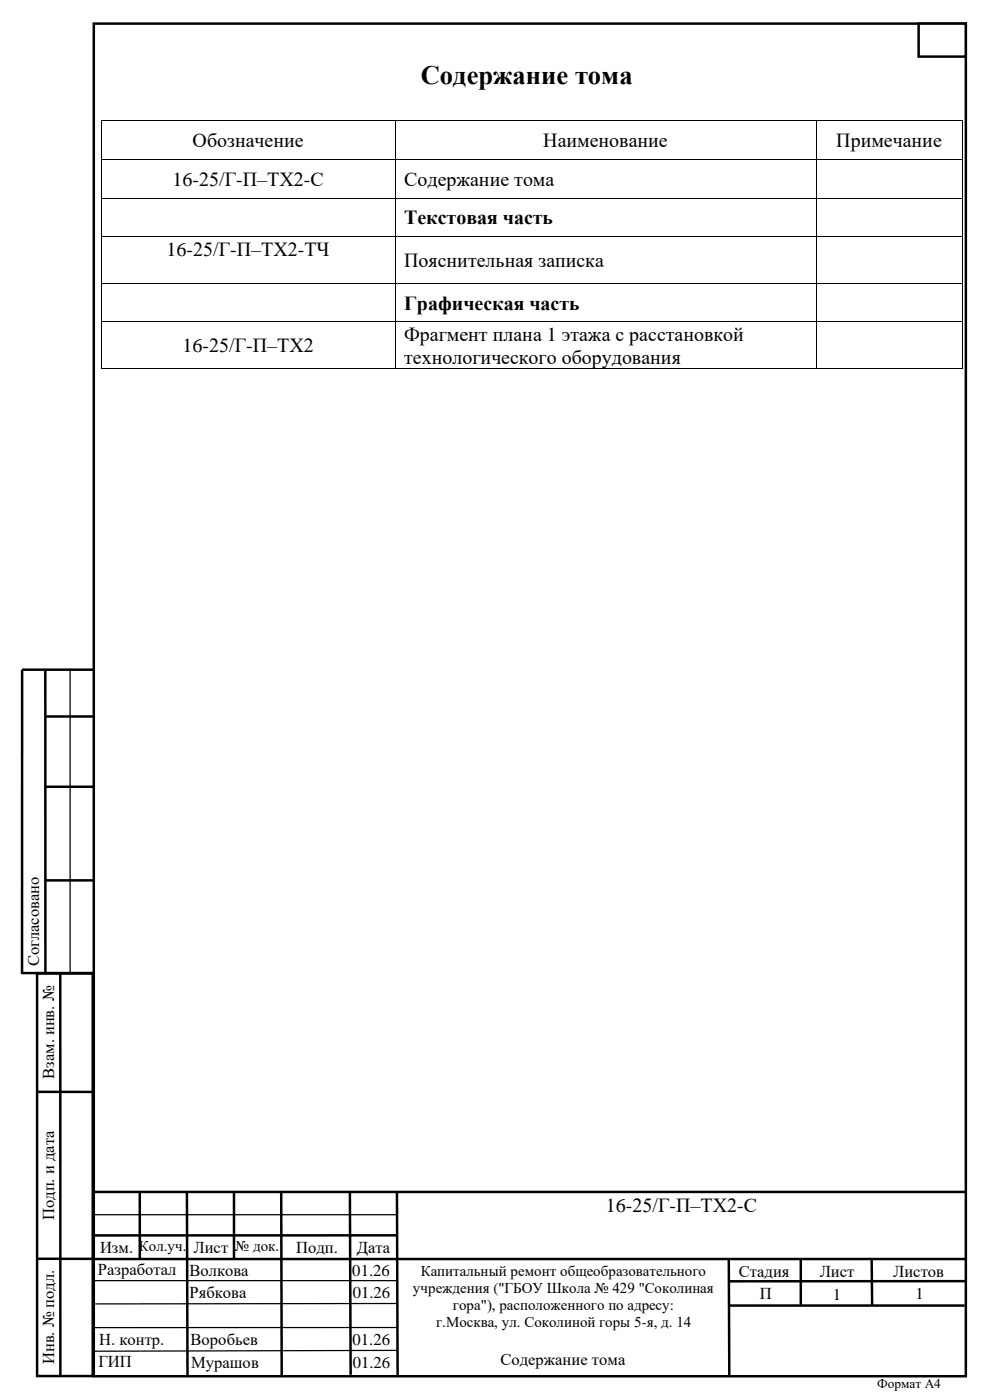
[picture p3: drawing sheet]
<svg xmlns="http://www.w3.org/2000/svg" width="210mm" height="297mm" viewBox="0 0 210 297" stroke-linecap="round" stroke-linejoin="round" font-family="sans-serif">
<g fill="none" stroke="#000" stroke-width=".53">
<path d="M19.9 5h185v287h-185zM9.6 142.1v64.5M9.6 152h10.3M19.9 142.1h-15.2v64.5M9.6 166.9h10.3M9.6 186.8h10.3M4.6 206.5h15.2M7.9 206.6h11.8v85.4h-11.8zM12.8 206.6v85.3M7.9 231.7h11.8M19.8 236.7v55M20 252.9h185"/>
<path d="M29.7 253v14.1M39.7 253l.1 38.7M49.6 252.9v14.2M59.7 253l.1 38.7M74.2 252.8l.2 38.9M84.2 253l.1 38.7M7.9 267.1h11.8M19.8 267.1h185M84.4 262.1h-64.6M154.6 267.3l.1 24.7M154.7 277h49.9M169.9 267v10.1"/>
<path d="M184.9 267l.1 10.1M204.9 271.8l-50.2 .1"/>
</g>
<path d="M14.9 142.1v64.5M19.7 257.7h64.5M19.9 252.9h65M19.8 271.7h64.4M84.3 276.6l-64.1 .1M84.4 281.7h-64.5M84.4 286.5l-64.6 .2" fill="none" stroke="#000" stroke-width=".26"/>
<path d="M194.9 5h10v7h-10z" fill-rule="evenodd" fill="#fff"/>
<path d="M194.9 5h10v7h-10z" fill="none" stroke="#000" stroke-width=".53"/>
<g fill="#000">
<path d="M21.4 25.6h.2v.1h-.2z" fill-rule="evenodd"/>
<path d="M21.4 25.6h.2v.1h-.2z" fill-rule="evenodd"/>
<path d="M21.4 33.7h.2v.2h-.2z" fill-rule="evenodd"/>
<path d="M83.8 25.6h.1v.1h-.1z" fill-rule="evenodd"/>
<path d="M83.8 33.7h.1v.2h-.1z" fill-rule="evenodd"/>
<path d="M173.1 25.6h.2v.1h-.2z" fill-rule="evenodd"/>
<path d="M173.1 33.7h.2v.2h-.2z" fill-rule="evenodd"/>
<path d="M204 25.6h.2v.1h-.2z" fill-rule="evenodd"/>
<path d="M204 25.6h.2v.1h-.2z" fill-rule="evenodd"/>
<path d="M204 33.7h.2v.2h-.2z" fill-rule="evenodd"/>
<path d="M21.4 42h.2v.1h-.2z" fill-rule="evenodd"/>
<path d="M21.4 50.1h.2v.2h-.2z" fill-rule="evenodd"/>
<path d="M83.8 42h.1v.1h-.1z" fill-rule="evenodd"/>
<path d="M83.8 50.1h.1v.2h-.1z" fill-rule="evenodd"/>
<path d="M173.1 42h.2v.1h-.2z" fill-rule="evenodd"/>
<path d="M173.1 50.1h.2v.2h-.2z" fill-rule="evenodd"/>
<path d="M204 42h.2v.1h-.2z" fill-rule="evenodd"/>
<path d="M204 50.1h.2v.2h-.2z" fill-rule="evenodd"/>
<path d="M21.4 60h.2v.2h-.2z" fill-rule="evenodd"/>
<path d="M21.4 68.2h.2v.2h-.2z" fill-rule="evenodd"/>
<path d="M21.4 78.2h.2v.1h-.2z" fill-rule="evenodd"/>
<path d="M21.4 78.2h.2v.1h-.2z" fill-rule="evenodd"/>
<path d="M83.8 60h.1v.2h-.1z" fill-rule="evenodd"/>
<path d="M83.8 68.2h.1v.2h-.1z" fill-rule="evenodd"/>
<path d="M83.8 78.2h.1v.1h-.1z" fill-rule="evenodd"/>
<path d="M173.1 60h.2v.2h-.2z" fill-rule="evenodd"/>
<path d="M173.1 68.2h.2v.2h-.2z" fill-rule="evenodd"/>
<path d="M173.1 78.2h.2v.1h-.2z" fill-rule="evenodd"/>
<path d="M204 60h.2v.2h-.2z" fill-rule="evenodd"/>
<path d="M204 68.2h.2v.2h-.2z" fill-rule="evenodd"/>
<path d="M204 78.2h.2v.1h-.2z" fill-rule="evenodd"/>
<path d="M204 78.2h.2v.1h-.2z" fill-rule="evenodd"/>
</g>
<g fill="none" stroke="#000" stroke-width=".21">
<path d="M21.5 25.7v8M21.5 33.9v8.1M21.6 25.7h62.2M21.6 33.8h62.2M83.8 25.7v8M83.8 33.9v8.1M83.9 25.7h89.2M83.9 33.8h89.2M173.2 25.7v8M173.2 33.9v8.1M173.3 25.7h30.7M173.3 33.8h30.7"/>
<path d="M204.1 25.7v8M204.1 33.9v8.1M21.5 42.1v8M21.5 50.3v9.7M21.6 42h62.2M21.6 50.2h62.2M83.8 42.1v8M83.8 50.3v9.7M83.9 42h89.2M83.9 50.2h89.2M173.2 42.1v8M173.2 50.3v9.7"/>
<path d="M173.3 42h30.7M173.3 50.2h30.7M204.1 42.1v8M204.1 50.3v9.7M21.5 60.2v8M21.5 68.4v9.8M21.6 60.1h62.2M21.6 68.3h62.2M21.6 78.2h62.2M83.8 60.2v8M83.8 68.4v9.8M83.9 60.1h89.2"/>
<path d="M83.9 68.3h89.2M83.9 78.2h89.2M173.2 60.2v8M173.2 68.4v9.8M173.3 60.1h30.7M173.3 68.3h30.7M173.3 78.2h30.7M204.1 60.2v8M204.1 68.4v9.8"/>
</g>
<text font-size="5.6" x="89.3" y="17.7">Содержание тома</text>
<g font-size="4.2">
<text x="40.9" y="31.2">Обозначение</text>
<text x="115.3" y="31.2">Наименование</text>
<text x="177.4" y="31.2">Примечание</text>
<text x="36.6" y="39.5">16-25/Г-П–ТХ2-С</text>
<text x="85.7" y="39.5">Содержание тома</text>
<text x="85.7" y="47.6">Текстовая часть</text>
<text x="35.4" y="54.2">16-25/Г-П–ТХ2-ТЧ</text>
<text x="85.7" y="56.7">Пояснительная записка</text>
<text x="85.7" y="65.7">Графическая часть</text>
<text x="38.7" y="74.8">16-25/Г-П–ТХ2</text>
<text x="85.7" y="72.4">Фрагмент плана 1 этажа с расстановкой</text>
<text x="85.7" y="77.2">технологического оборудования</text>
<text x="128.5" y="257.2">16-25/Г-П–ТХ2-С</text>
</g>
<g font-size="3.5">
<text x="8.3" y="205" transform="rotate(-90 8.3 205)">Согласовано</text>
<text x="11.5" y="228.9" transform="rotate(-90 11.5 228.9)">Взам. инв. №</text>
<text x="11.5" y="258.9" transform="rotate(-90 11.5 258.9)">Подп. и дата</text>
<text x="21.2" y="265.8">Изм. Кол.уч. Лист</text>
<text x="62.8" y="265.8">Подп.</text>
<text x="75.7" y="265.8">Дата</text>
<text x="20.8" y="270.5">Разработал</text>
<text x="40.2" y="270.7">Волкова</text>
<text x="40.2" y="275.4">Рябкова</text>
<text x="74.7" y="270.7">01.26</text>
<text x="74.8" y="275.3">01.26</text>
<text x="156.8" y="270.9">Стадия</text>
<text x="161.2" y="275.7">П</text>
<text x="173.9" y="270.9">Лист</text>
<text x="176.6" y="275.9">1</text>
<text x="189.5" y="271">Листов</text>
<text x="194.2" y="275.7">1</text>
<text x="21" y="285.4">Н. контр.</text>
<text x="40.4" y="285.4">Воробьев</text>
<text x="74.8" y="285.4">01.26</text>
<text x="11.5" y="289.4" transform="rotate(-90 11.5 289.4)">Инв. № подл.</text>
<text x="20.9" y="290.2">ГИП</text>
<text x="40.5" y="290.2">Мурашов</text>
<text x="74.8" y="290.3">01.26</text>
<text x="106.1" y="289.6">Содержание тома</text>
</g>
<g font-size="3.2">
<text x="49.8" y="265.5">№ док.</text>
<text x="87.6" y="274.3">учреждения (&quot;ГБОУ Школа № 429 &quot;Соколиная</text>
<text x="89.3" y="270.6">Капитальный ремонт общеобразовательного</text>
<text x="92.5" y="281.6">г.Москва, ул. Соколиной горы 5-я, д. 14</text>
<text x="96.1" y="277.9">гора&quot;), расположенного по адресу:</text>
</g>
<text font-size="2.8" x="186.1" y="294.6">Формат А4</text>
</svg>
